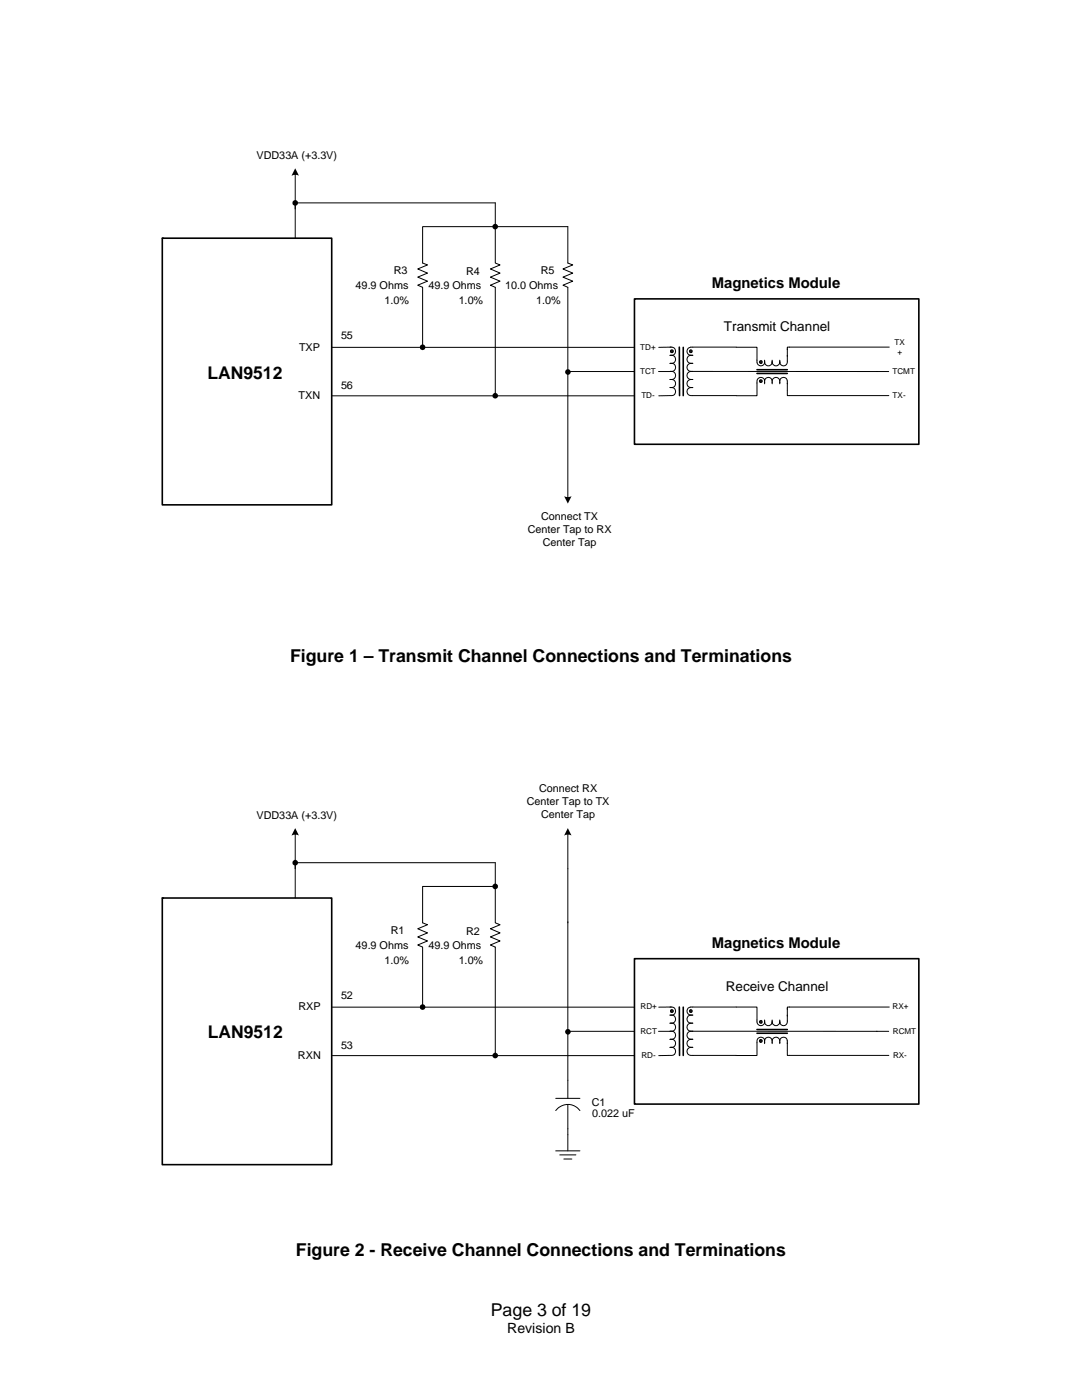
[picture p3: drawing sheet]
<svg xmlns="http://www.w3.org/2000/svg" width="216mm" height="279mm" viewBox="0 0 216 279" stroke-linecap="round" stroke-linejoin="round" font-family="sans-serif">
<path d="M32.4 47.5h33.8v53.3h-33.8zM135.6 69.3v9.7M136.3 69.3v9.7" fill="none" stroke="#000" stroke-width=".32"/>
<circle cx="32.4" cy="47.5" r=".16" fill="#000"/>
<path d="M84.3 57.3v12M66.2 69.3h60.4M66.2 79h60.4M138.2 69.3a.87 .87 0 0 0-1.1 .8 .87 .87 0 0 0 1.1 .8 .86 .86 0 0 0-1.1 .8 .86 .86 0 0 0 1.1 .8 .86 .86 0 0 0-1.1 .8 .86 .86 0 0 0 1.1 .8 .86 .86 0 0 0-1.1 .8 .86 .86 0 0 0 1.1 .8" fill="none" stroke="#000" stroke-width=".2"/>
<circle cx="84.3" cy="69.3" r=".55" fill="#000"/>
<circle cx="137.8" cy="70.1" r=".29" fill="#1a1a1a"/>
<g fill="none" stroke="#000" stroke-width=".2">
<path d="M133.7 69.3a.86 .86 0 0 1 1.1 .8 .86 .86 0 0 1-1.1 .8 .85 .85 0 0 1 1.1 .8 .85 .85 0 0 1-1.1 .8 .85 .85 0 0 1 1.1 .8 .85 .85 0 0 1-1.1 .8 .85 .85 0 0 1 1.1 .8 .85 .85 0 0 1-1.1 .8M138.2 75.7a.86 .86 0 0 0-1.1 .8 .86 .86 0 0 0 1.1 .8 .86 .86 0 0 0-1.1 .8 .86 .86 0 0 0 1.1 .9"/>
<circle cx="137.8" cy="70.1" r=".29"/>
</g>
<circle cx="134.1" cy="70.1" r=".3" fill="#1a1a1a"/>
<g fill="none" stroke="#000" stroke-width=".2">
<path d="M58.9 34.7v12.8M58.9 40.5h39.9v4.7M98.8 45.2h-14.5v7.3l1 .4-1.9 .8 1.9 .8-1.9 .8 1.9 .8-1.9 .8 .9 .4M98.8 45.2v7.3l1 .4-1.9 .8 1.9 .8-1.9 .8 1.9 .8-1.9 .8 .9 .4v21.7M98.8 45.2h14.5v7.3l1 .4-2 .8 2 .8-2 .8 2 .8-2 .8 1 .4v41.9M113.3 74.1h13.3M131.4 74.1h2.2M133.6 79h-2.2M133.7 75.7a.85 .85 0 0 1 1.1 .8 .85 .85 0 0 1-1.1 .8 .85 .85 0 0 1 1.1 .8 .85 .85 0 0 1-1.1 .9M133.9 69.3h-2.5M138.2 74.1h39.1M138.2 69.3h8.7"/>
<path d="M138.2 79h8.7M151 71.9a.83 .83 0 0 0 .8 1.1 .83 .83 0 0 0 .8-1.1M152.6 72.1v.4M152.6 76.2v.4M154.1 72.3a.76 .76 0 0 0 .7 .7 .76 .76 0 0 0 .8-.7 .75 .75 0 0 0 .7 .7 .75 .75 0 0 0 .8-.7M154.1 72.1v.4M154.1 76.2v.4M154.1 71.9a.79 .79 0 0 1-.5 1.1 .79 .79 0 0 1-1-.7M155.6 71.9v.6M155.6 76.2v.4M157.1 69.6v2.6M157.1 76v2"/>
<path d="M157.1 78v1h20.3M177.4 69.3h-20.3v.5"/>
<circle cx="134.1" cy="70.1" r=".3"/>
</g>
<g fill="#000">
<path d="M58.9 33.6l.7 1.5-.4-.2h-.6l-.4 .2z" fill-rule="evenodd"/>
<path d="M112.9 73.9a.56 .56 0 0 1 .9 .1 .56 .56 0 0 1-.4 .8 .56 .56 0 0 1-.6-.6z" fill-rule="evenodd"/>
<circle cx="58.9" cy="40.5" r=".56"/>
<circle cx="98.8" cy="45.2" r=".56"/>
<circle cx="98.8" cy="78.9" r=".55"/>
</g>
<path d="M126.6 59.6h56.7v29.1h-56.7zM151 73.8h6.1M151 74.5h6.1" fill="none" stroke="#000" stroke-width=".32"/>
<path d="M151.6 72.1l.3-.1 .1 .1v.4l-.1 .1-.3-.2z" fill-rule="evenodd" fill="#1a1a1a"/>
<path d="M151.6 72.1l.3-.1 .1 .1v.4l-.1 .1-.3-.2zM152.6 76.1v.3M154.1 76.1a.75 .75 0 0 0-.8-.8 .75 .75 0 0 0-.7 .8 .8 .8 0 0 0-1-.8 .8 .8 0 0 0-.6 1.1M155.6 76.1a.8 .8 0 0 0-1-.8 .8 .8 0 0 0-.5 1.1M157.1 76.1a.79 .79 0 0 0-1-.8 .79 .79 0 0 0-.5 1.1" fill="none" stroke="#000" stroke-width=".2"/>
<path d="M151.6 75.9h.4v.3h-.4z" fill-rule="evenodd" fill="#1a1a1a"/>
<path d="M146.9 69.3h4.1v2.6M151 76.4v2.6h-4.1M151.6 75.9h.4v.3h-.4zM84.3 189v12M66.2 201h60.4M66.2 210.7h60.4M138.2 201a.86 .86 0 0 0-1.1 .8 .86 .86 0 0 0 1.1 .8 .86 .86 0 0 0-1.1 .8 .86 .86 0 0 0 1.1 .8 .86 .86 0 0 0-1.1 .8 .86 .86 0 0 0 1.1 .8 .86 .86 0 0 0-1.1 .8 .86 .86 0 0 0 1.1 .8" fill="none" stroke="#000" stroke-width=".2"/>
<g fill="#000">
<path d="M112.6 99l.7 .2 .7-.2-.7 1.5z" fill-rule="evenodd"/>
<circle cx="84.3" cy="201" r=".55"/>
</g>
<path d="M32.4 179.2h33.8v53.2h-33.8zM135.6 201v9.6M136.3 201v9.6" fill="none" stroke="#000" stroke-width=".32"/>
<circle cx="32.4" cy="179.2" r=".16" fill="#000"/>
<circle cx="137.8" cy="201.8" r=".29" fill="#1a1a1a"/>
<g fill="none" stroke="#000" stroke-width=".2">
<path d="M133.7 201a.85 .85 0 0 1 1.1 .8 .85 .85 0 0 1-1.1 .8 .85 .85 0 0 1 1.1 .8 .85 .85 0 0 1-1.1 .8 .85 .85 0 0 1 1.1 .8 .85 .85 0 0 1-1.1 .8 .85 .85 0 0 1 1.1 .8 .85 .85 0 0 1-1.1 .8M138.2 207.4a.86 .86 0 0 0-1.1 .8 .86 .86 0 0 0 1.1 .8 .86 .86 0 0 0-1.1 .8 .86 .86 0 0 0 1.1 .8"/>
<circle cx="137.8" cy="201.8" r=".29"/>
</g>
<circle cx="134.1" cy="201.8" r=".3" fill="#1a1a1a"/>
<g fill="none" stroke="#000" stroke-width=".2">
<path d="M58.9 166.4v12.8M58.9 172.2h39.9v4.7M98.8 176.9h-14.5v7.3l1 .4-1.9 .8 1.9 .8-1.9 .8 1.9 .8-1.9 .8 .9 .4M98.8 176.9v7.3l1 .4-1.9 .8 1.9 .8-1.9 .8 1.9 .8-1.9 .8 .9 .4v21.7M113.3 173.4v45.8M110.9 219.2h4.8M113.3 205.8h13.3M131.4 205.8h2.2M133.6 210.6l-2.2 .1M133.7 207.4a.85 .85 0 0 1 1.1 .8 .85 .85 0 0 1-1.1 .8 .85 .85 0 0 1 1.1 .8 .85 .85 0 0 1-1.1 .8M133.9 201h-2.5M138.2 205.8h39.1"/>
<path d="M138.2 201h8.7M138.2 210.6h8.7M151 203.5v.4M152.6 203.7v.4M152.6 207.9v.4M152.6 203.6a.8 .8 0 0 1-.6 1.1 .8 .8 0 0 1-1-.7M154.1 204a.76 .76 0 0 0 .7 .7 .76 .76 0 0 0 .8-.7 .75 .75 0 0 0 .7 .7 .75 .75 0 0 0 .8-.7M154.1 203.7v.4M154.1 207.9v.4M154.1 203.6a.79 .79 0 0 1-.5 1.1 .79 .79 0 0 1-1-.7M155.6 203.6v.5M155.6 207.9v.4"/>
<path d="M157.1 201.3v2.6M157.1 207.7v1.9M157.1 209.7v.9h20.3M177.4 201h-20.3v.4M110.9 221.6a3 3 0 0 1 4.8 0M110.9 229.7h4.8M111.7 230.5h3.2M112.5 231.3h1.6M113.3 220.4v9.3"/>
<circle cx="134.1" cy="201.8" r=".3"/>
</g>
<g fill="#000">
<path d="M58.9 165.3l.7 1.5-.4-.2h-.6l-.4 .2z" fill-rule="evenodd"/>
<path d="M112.9 205.6a.56 .56 0 0 1 .9 0 .56 .56 0 0 1-.4 .9 .56 .56 0 0 1-.6-.6z" fill-rule="evenodd"/>
<circle cx="58.9" cy="172.2" r=".56"/>
<circle cx="98.8" cy="176.9" r=".56"/>
<circle cx="98.8" cy="210.6" r=".56"/>
</g>
<path d="M126.6 191.3h56.7v29h-56.7zM151 205.5h6.1M151 206.2h6.1" fill="none" stroke="#000" stroke-width=".32"/>
<path d="M151.6 203.8l.3-.2 .1 .1v.4l-.1 .1-.3-.1z" fill-rule="evenodd" fill="#1a1a1a"/>
<path d="M151.6 203.8l.3-.2 .1 .1v.4l-.1 .1-.3-.1zM152.6 207.7v.4M154.1 207.7a.75 .75 0 0 0-.8-.7 .75 .75 0 0 0-.7 .7 .8 .8 0 0 0-1-.7 .8 .8 0 0 0-.6 1.1M155.6 207.7a.8 .8 0 0 0-1-.7 .8 .8 0 0 0-.5 1.1M157.1 207.7a.79 .79 0 0 0-1-.7 .79 .79 0 0 0-.5 1.1" fill="none" stroke="#000" stroke-width=".2"/>
<path d="M151.6 207.6l.2-.1 .2 .1v.3l-.2 .1h-.2z" fill-rule="evenodd" fill="#1a1a1a"/>
<path d="M113.3 166.4v7M146.9 201h4.1v2.6M151 208.1v2.6h-4.1M151.6 207.6l.2-.1 .2 .1v.3l-.2 .1h-.2z" fill="none" stroke="#000" stroke-width=".2"/>
<path d="M113.3 165.3l.7 1.5-.7-.2-.7 .2z" fill-rule="evenodd" fill="#000"/>
<g font-size="3.5">
<text x="41.4" y="75.5">LAN9512</text>
<text x="57.9" y="132.2">Figure 1 – Transmit Channel Connections and Terminations</text>
<text x="41.5" y="207.2">LAN9512</text>
<text x="59" y="250.6">Figure 2 - Receive Channel Connections and Terminations</text>
<text x="97.9" y="262.7">Page 3 of 19</text>
</g>
<g font-size="3">
<text x="142" y="57.6">Magnetics Module</text>
<text x="142" y="189.2">Magnetics Module</text>
</g>
<text font-size="2.8" x="101.2" y="266.1">Revision B</text>
<g font-size="2.7">
<text x="144.5" y="66">Transmit Channel</text>
<text x="144.8" y="197.7">Receive Channel</text>
</g>
<g font-size="2.2">
<text x="51.2" y="31.7">VDD33A (+3.3V)</text>
<text x="71" y="57.7">49.9 Ohms</text>
<text x="78.6" y="54.7">R3</text>
<text x="85.5" y="57.7">49.9 Ohms</text>
<text x="93" y="54.8">R4</text>
<text x="100.8" y="57.7">10.0 Ohms</text>
<text x="107.9" y="54.7">R5</text>
<text x="76.7" y="60.7">1.0%</text>
<text x="91.5" y="60.7">1.0%</text>
<text x="107" y="60.7">1.0%</text>
<text x="59.7" y="70">TXP</text>
<text x="68.1" y="67.7">55</text>
<text x="68.1" y="77.7">56</text>
<text x="59.6" y="79.6">TXN</text>
<text x="105.3" y="106.4">Center Tap to RX</text>
<text x="108" y="103.9">Connect TX</text>
<text x="108.3" y="109">Center Tap</text>
<text x="105.1" y="160.7">Center Tap to TX</text>
<text x="107.6" y="158.1">Connect RX</text>
<text x="51.2" y="163.4">VDD33A (+3.3V)</text>
<text x="108" y="163.3">Center Tap</text>
<text x="71" y="189.4">49.9 Ohms</text>
<text x="78" y="186.3">R1</text>
<text x="85.5" y="189.4">49.9 Ohms</text>
<text x="93" y="186.5">R2</text>
<text x="76.7" y="192.4">1.0%</text>
<text x="91.5" y="192.4">1.0%</text>
<text x="59.5" y="201.6">RXP</text>
<text x="68.1" y="199.4">52</text>
<text x="68.1" y="209.4">53</text>
<text x="59.5" y="211.3">RXN</text>
<text x="118.1" y="220.7">C1</text>
<text x="118.2" y="223">0.022 uF</text>
</g>
<g font-size="1.6">
<text x="127.8" y="69.8">TD+</text>
<text x="178.5" y="68.8">TX</text>
<text x="179.1" y="70.8">+</text>
<text x="127.7" y="74.6">TCT</text>
<text x="178.1" y="74.6">TCMT</text>
<text x="128" y="79.5">TD-</text>
<text x="178.1" y="79.5">TX-</text>
<text x="127.8" y="201.5">RD+</text>
<text x="178.1" y="201.5">RX+</text>
<text x="127.8" y="206.3">RCT</text>
<text x="178.2" y="206.3">RCMT</text>
<text x="128" y="211.1">RD-</text>
<text x="178.2" y="211.1">RX-</text>
</g>
</svg>
